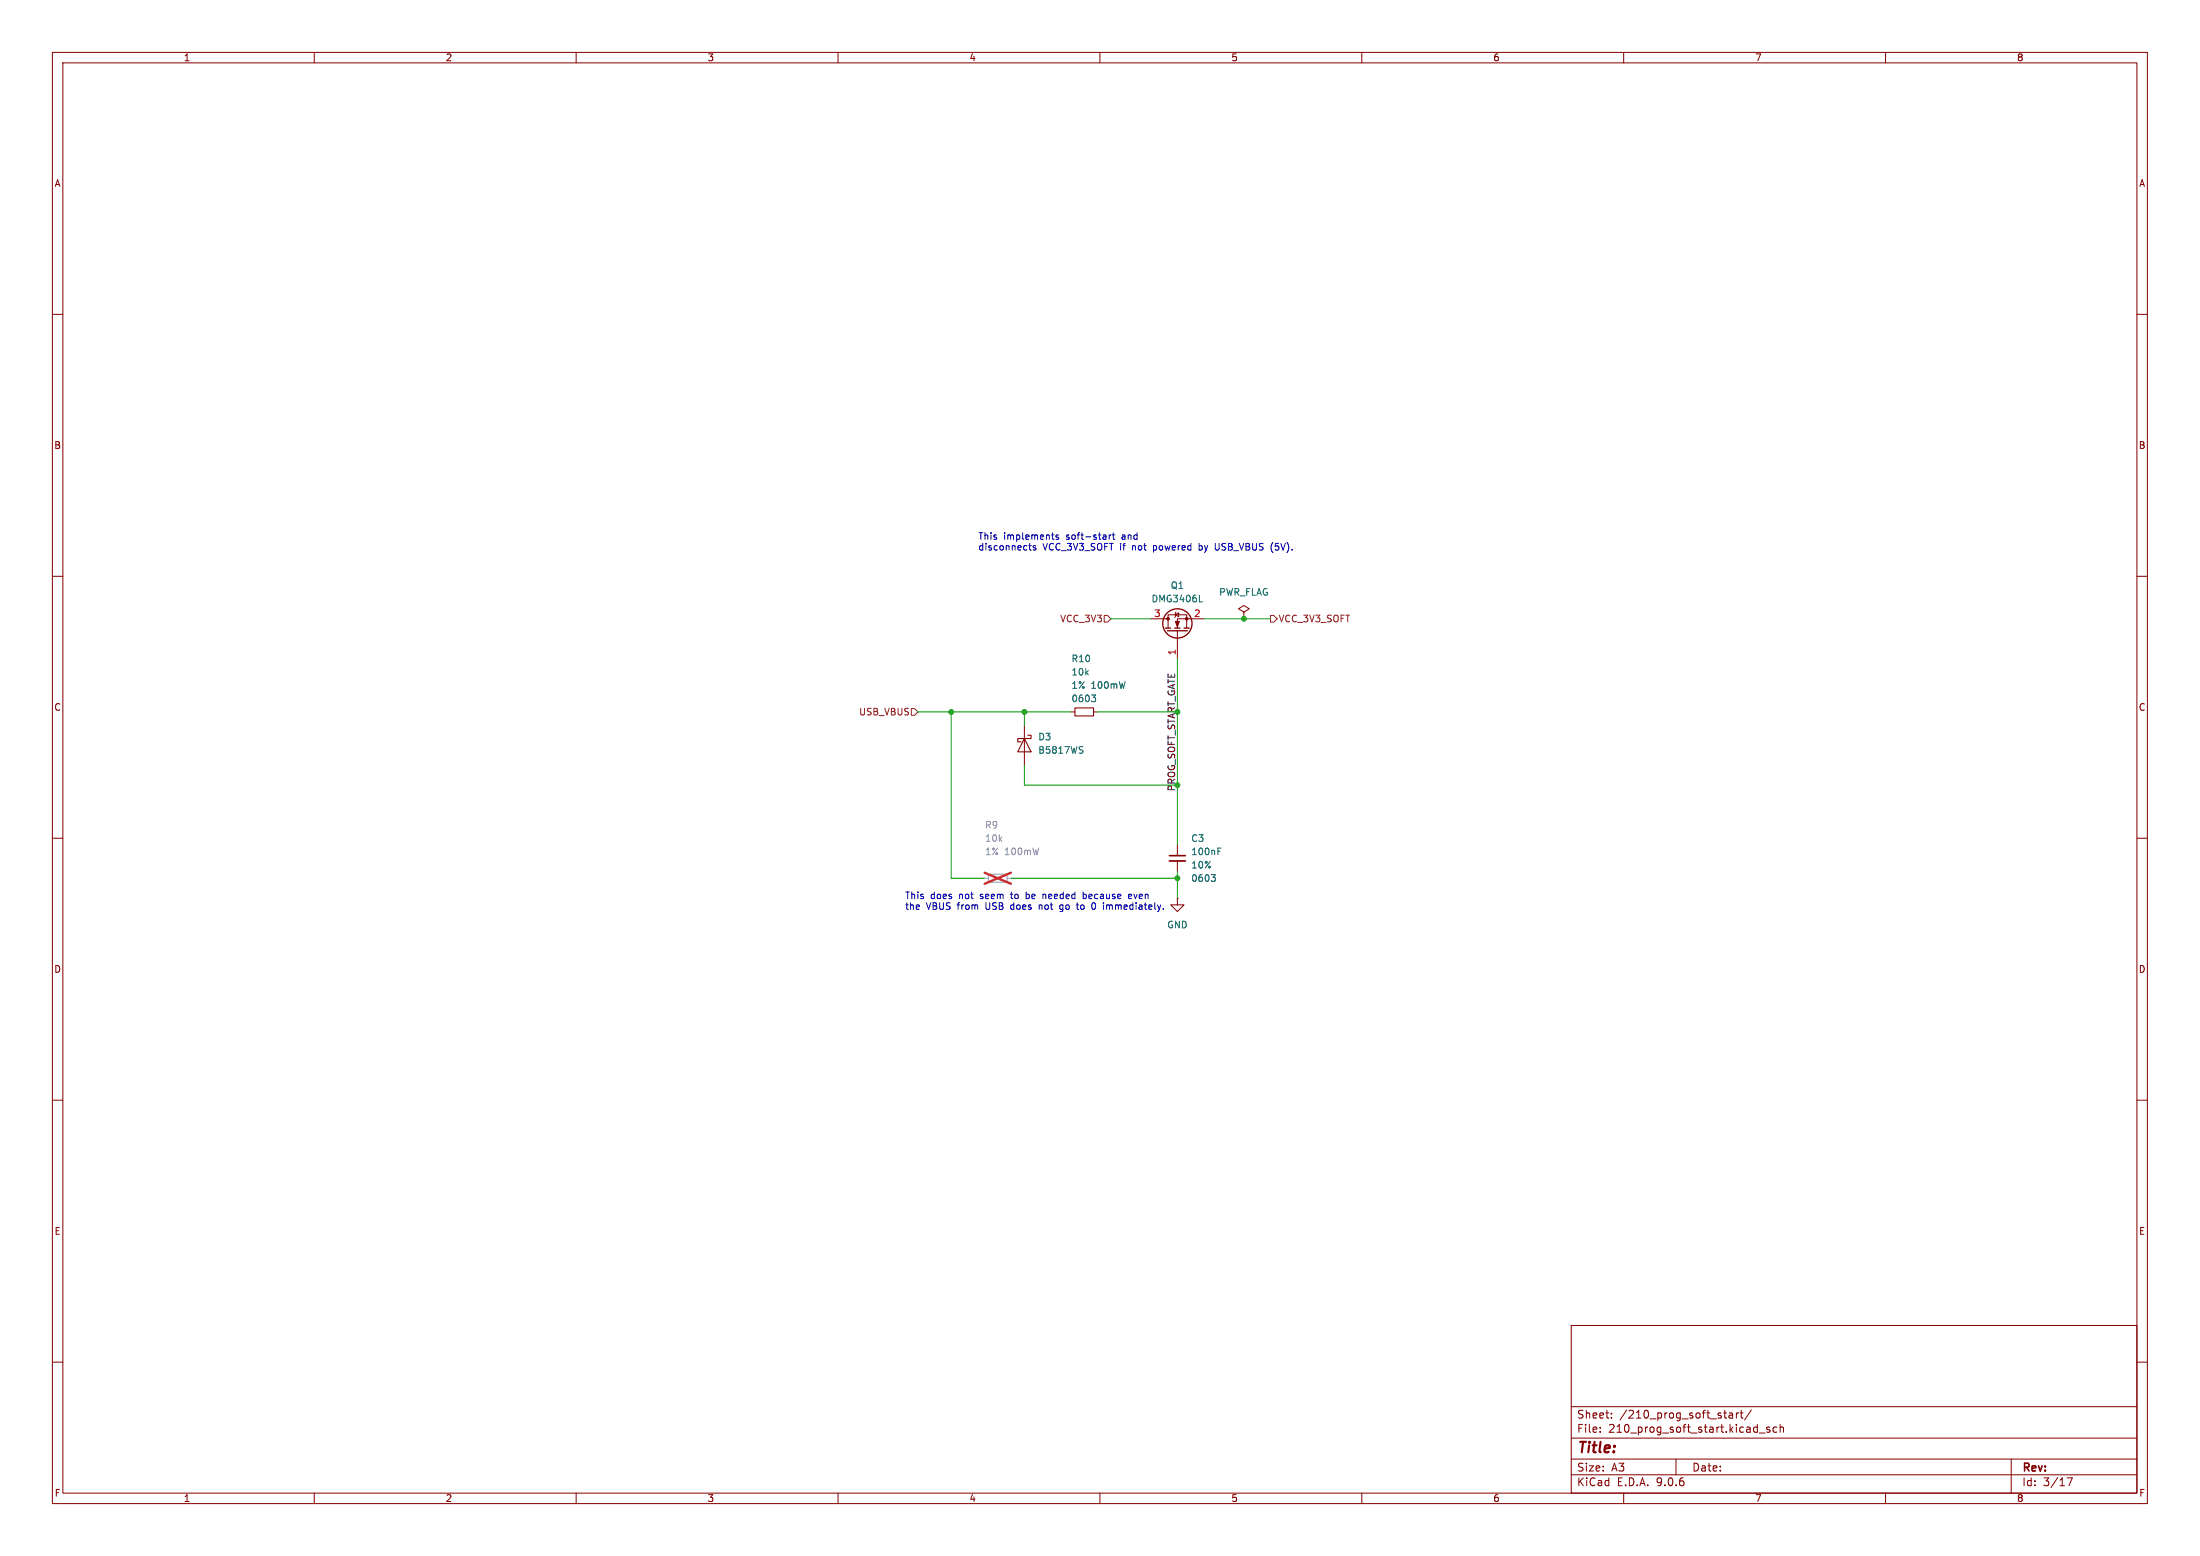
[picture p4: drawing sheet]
<svg xmlns="http://www.w3.org/2000/svg" width="297mm" height="210mm" viewBox="0 0 297 210" stroke-linecap="round" stroke-linejoin="round" font-family="sans-serif">
<g fill="none" stroke="#840000" stroke-width=".14">
<path d="M7.1 7.1h282.8v195.8h-282.8zM8.5 8.5h280v193h-280zM42.4 7.1v1.4M77.8 7.1v1.4M113.1 7.1v1.4M148.5 7.1v1.4M183.8 7.1v1.4M219.2 7.1v1.4M254.6 7.1v1.4M7.1 42.4h1.4M288.5 42.4h1.4M7.1 77.8h1.4"/>
<path d="M288.5 77.8h1.4M138.3 99.7l.9 1.8h-1.8zM138.3 97.9v5.4M138.7 99.2h.5v.5h-1.8v.4h.4M144.6 96.1h.5M145.1 95.5h2.5v1.1h-2.5zM147.6 96.1h.6M155.4 83.5h2.3M157.7 84.8v-1.8h2.5v1.8M158.7 83l.4-.3v.5zM158.8 82.6l-.2 .7M158.9 85.1v3.8"/>
<path d="M162.5 83.5h-3.6v1.3M167.9 82.6l.7-.4-.7-.5-.7 .5 .7 .4v.9M167.9 83.5h.1M7.1 113.1h1.4M158.9 114v1.5M158.9 116.2v1.4M288.5 113.1h1.4M158.9 121.2v.9h.9l-.9 .9-.9-.9h.9M158.9 121.2h.1M7.1 148.5h1.4M288.5 148.5h1.4M212.1 178.9h76.4v22.6h-76.4z"/>
<path d="M7.1 183.8h1.4M212.1 199h76.4M212.1 196.9h76.4M212.1 194.1h76.4M212.1 189.9h76.4M216 193.2v.1M216 192.7v.1M217.5 191.3v.1M217.5 190.7v.1M226.3 196.9v2.1M233.5 190.7h.4v.7M233.9 190.9l-.3 .1a.21 .21 0 0 0-.2 .2 .21 .21 0 0 0 .2 .2h.3"/>
<path d="M234.4 190.7v.7M234.7 190.7h-.2l-.1 .2M234.9 190.7h.4M235.1 190.3v.9l.2 .2M236.4 190.3l-.9 1.4M237.5 193.4h.8M238.9 192.7l-.2-.1-.2 .2 .1 .1 .3 .1v.3h-.4M239.9 192.7l-.3-.1-.2 .2 .1 .5h.4M240.3 192.7l.2-.1 .2 .1 .1 .6M240.3 192.2v1.1M271.5 196.9v4.6M279.1 199.5h.7l-.5 1"/>
<path d="M288.5 183.8h1.4M42.4 201.5v1.4M77.8 201.5v1.4M113.1 201.5v1.4M148.5 201.5v1.4M183.8 201.5v1.4M219.2 201.5v1.4M254.6 201.5v1.4"/>
</g>
<path d="M147.4 93.8h.5l-.3 .3M147.7 94.1l.2 .2v.2l-.2 .2M163.5 118.1h.6l-.3 .3M163.9 118.4l.2 .2v.2l-.2 .2" fill="none" stroke="#004848" stroke-width=".14"/>
<path d="M157.9 115.5h2.1" fill="none" stroke="#840000" stroke-width=".22"/>
<path d="M157.9 116.2h2.1" fill="none" stroke="#840000" stroke-width=".23"/>
<path d="M161.9 81.2h.4M146 101.2l.2 .2-.2 .3M146.1 100.8h.1M164.4 114.9h.3M164.4 114.5h.4" fill="none" stroke="#006464" stroke-width=".14"/>
<g fill="none" stroke="#840000" stroke-width=".18">
<path d="M157.3 84.8h.7M157.6 85.1h2.7M158.6 84.8h.7M159.8 84.8h.8"/>
<circle cx="158.9" cy="84.1" r="1.98"/>
</g>
<g fill="#840000" stroke="#840000" stroke-width=".14">
<path d="M158.7 83.9h.5l-.3 .7z"/>
<circle cx="157.7" cy="83.5" r=".18"/>
<circle cx="160.2" cy="83.5" r=".18"/>
</g>
<path d="M132.9 118.5h.5M133.4 118h2.6v1.1h-2.6zM136 118.5h.5" fill="none" stroke="#a1a1a1" stroke-width=".14"/>
<path d="M132.9 117.8l3.6 1.5M136.5 117.8l-3.6 1.5" fill="none" stroke="#e12e31" stroke-width=".32"/>
<path d="M123 95.6h.5l.4 .5-.4 .4h-.5zM149.1 83.1h.4l.5 .4-.5 .5h-.4zM171.5 83.1h.5l.4 .4-.4 .5h-.5z" fill="none" stroke="#725600" stroke-width=".14"/>
<path d="M123.9 96.1h20.7M128.4 96.1v22.4h4.5M138.3 96.1v1.8M148.2 96.1h10.7M150 83.5h5.4M158.9 88.9v25.1M162.5 83.5h9M136.5 118.5h22.4M138.3 103.3v2.7h20.6M158.9 117.6v3.6" fill="none" stroke="#009600" stroke-width=".14"/>
<g fill="none" stroke="#0000c2" stroke-width=".14">
<path d="M138.9 73.6h.3M139 73.3v.8l.2 .1M139.8 73.7l-.2-.1-.1 .2v.1l.3 .1v.2h-.3M142 72.2h.3M142.2 72.8h.1M142.9 72.2h-.2l-.1 .1v.2h.3v.3h-.3M149.3 72.2v.6M149.3 72.8h-.1M149.3 72.4l-.1 .1M149.7 72.2v.6M150 72.2l-.3 .2M150.2 72.2h.3"/>
<path d="M150.3 71.9v.8l.2 .1M161.9 73.3v.9M161.9 74.2h.1M162 73.6l-.1 .1M164.1 73.3v.8v.1h.3M171.7 74.3l.1 .3M171.8 73.2l-.1 .3M138.5 120.4v.9M138.5 121.2l.1 .1M138.6 120.7h-.1M140.3 122.1v.6M140.4 122.1l-.1 .1"/>
<path d="M140.8 120.7v.6M141.1 120.7l-.3 .1M143.1 123h.2M143.4 122.1l-.2 .1-.1 .1v.3l.3 .1M145.3 122.1h.3M145.5 122.7h.1M146.2 120.7h.3l.1 .1M146.2 120.4v.9M146.6 121.2l-.1 .1-.3-.1M147.6 121.8l-.1 .1M147.7 121.8a.51 .51 0 0 1-.1 .9h-.1M149.4 122.1v.6"/>
<path d="M149.7 122.1l-.3 .1M152.3 121l.5-.1-.1-.2h-.2l-.2 .1 .1 .4h.3"/>
</g>
<g fill="#009600" stroke="#009600" stroke-width=".14">
<circle cx="138.3" cy="96.1" r=".32"/>
<circle cx="128.4" cy="96.1" r=".32"/>
<circle cx="158.9" cy="118.5" r=".32"/>
<circle cx="167.9" cy="83.5" r=".32"/>
</g>
<text font-size="2" fill="#840000" x="212.8" y="196.5">Title:</text>
<g font-size="1.5" fill="#840000">
<text x="212.8" y="191.6">Sheet:</text>
<text x="218.6" y="191.6">/210_prog_soft_start/</text>
<text x="212.8" y="193.5">File:</text>
<text x="217.1" y="193.5">210_prog_soft_start.kicad_sch</text>
<text x="212.8" y="200.7">KiCad</text>
<text x="212.8" y="198.7">Size:</text>
<text x="217.5" y="198.7">A3</text>
<text x="218.3" y="200.7">E.D.A.</text>
<text x="223.7" y="200.7">9.0.6</text>
<text x="228.4" y="198.7">Date:</text>
<text x="272.9" y="198.9">Rev:</text>
<text x="272.9" y="200.7">Id:</text>
<text x="275.8" y="200.7">3/17</text>
</g>
<g font-size="1.3" fill="#840000">
<text x="24.7" y="8.4">1</text>
<text x="60.1" y="8.4">2</text>
<text x="95.5" y="8.4">3</text>
<text x="130.8" y="8.4">4</text>
<text x="166.2" y="8.4">5</text>
<text x="201.5" y="8.4">6</text>
<text x="236.9" y="8.4">7</text>
<text x="272.2" y="8.4">8</text>
<text x="7.3" y="25.4">A</text>
<text x="288.7" y="25.4">A</text>
<text x="7.2" y="60.7">B</text>
<text x="288.7" y="60.7">B</text>
<text x="7.2" y="96.1">C</text>
<text x="288.7" y="96.1">C</text>
<text x="7.2" y="131.4">D</text>
<text x="288.7" y="131.4">D</text>
<text x="7.3" y="166.8">E</text>
<text x="288.7" y="166.8">E</text>
<text x="7.3" y="202.1">F</text>
<text x="24.7" y="202.9">1</text>
<text x="60.1" y="202.9">2</text>
<text x="95.5" y="202.9">3</text>
<text x="130.8" y="202.9">4</text>
<text x="166.2" y="202.9">5</text>
<text x="201.5" y="202.9">6</text>
<text x="236.9" y="202.9">7</text>
<text x="272.2" y="202.9">8</text>
<text x="288.7" y="202.1">F</text>
</g>
<g font-size="1.3" fill="#0000c2">
<text x="132" y="72.9">This</text>
<text x="132" y="74.4">disconnects</text>
<text x="135.5" y="72.9">implements</text>
<text x="140.8" y="74.4">VCC_3V3_SOFT</text>
<text x="144" y="72.9">soft-start</text>
<text x="151.3" y="74.4">if</text>
<text x="151.6" y="72.9">and</text>
<text x="153" y="74.4">not</text>
<text x="156" y="74.4">powered</text>
<text x="162.3" y="74.4">by</text>
<text x="164.6" y="74.4">USB_VBUS</text>
<text x="172.3" y="74.4">(5V).</text>
<text x="122.1" y="121.4">This</text>
<text x="122.1" y="122.8">the</text>
<text x="125.1" y="122.8">VBUS</text>
<text x="125.6" y="121.4">does</text>
<text x="129.3" y="122.8">from</text>
<text x="129.6" y="121.4">not</text>
<text x="132.5" y="121.4">seem</text>
<text x="133.2" y="122.8">USB</text>
<text x="136.8" y="122.8">does</text>
<text x="136.8" y="121.4">to</text>
<text x="139" y="121.4">be</text>
<text x="140.7" y="122.8">not</text>
<text x="141.4" y="121.4">needed</text>
<text x="143.7" y="122.8">go</text>
<text x="146.1" y="122.8">to</text>
<text x="147" y="121.4">because</text>
<text x="148.3" y="122.8">0</text>
<text x="150" y="122.8">immediately.</text>
<text x="153.3" y="121.4">even</text>
</g>
<g font-size="1.3" fill="#006464">
<text x="155.4" y="81.4">DMG3406L</text>
<text x="158" y="79.6">Q1</text>
<text x="164.5" y="80.5">PWR_FLAG</text>
<text x="144.6" y="89.5">R10</text>
<text x="144.6" y="91.3">10k</text>
<text x="140.1" y="100.1">D3</text>
<text x="140.1" y="101.9">B5817WS</text>
<text x="160.7" y="113.8">C3</text>
<text x="160.7" y="115.6">100nF</text>
<text x="157.5" y="125.4">GND</text>
</g>
<g font-size="1.3" fill="#a90000">
<text x="155.8" y="83.3">3</text>
<text x="161.1" y="83.3">2</text>
<text x="158.8" y="88.5" transform="rotate(-90 158.8 88.5)">1</text>
</g>
<g font-size="1.3" fill="#725600">
<text x="143.1" y="84.1">VCC_3V3</text>
<text x="172.6" y="84.1">VCC_3V3_SOFT</text>
<text x="115.9" y="96.7">USB_VBUS</text>
</g>
<g font-size="1.3" fill="#004848">
<text x="144.6" y="93.1">1%</text>
<text x="144.6" y="94.9">0603</text>
<text x="147.3" y="93.1">100mW</text>
<text x="160.7" y="117.4">10%</text>
<text x="160.7" y="119.2">0603</text>
</g>
<text font-size="1.3" fill="#009600" x="158.7" y="106.9" transform="rotate(-90 158.7 106.9)">PROG_SOFT_START_GATE</text>
<g font-size="1.3" fill="#989898">
<text x="132.9" y="112">R9</text>
<text x="132.9" y="113.8">10k</text>
</g>
<g font-size="1.3" fill="#919191">
<text x="132.9" y="115.6">1%</text>
<text x="135.6" y="115.6">100mW</text>
</g>
</svg>
